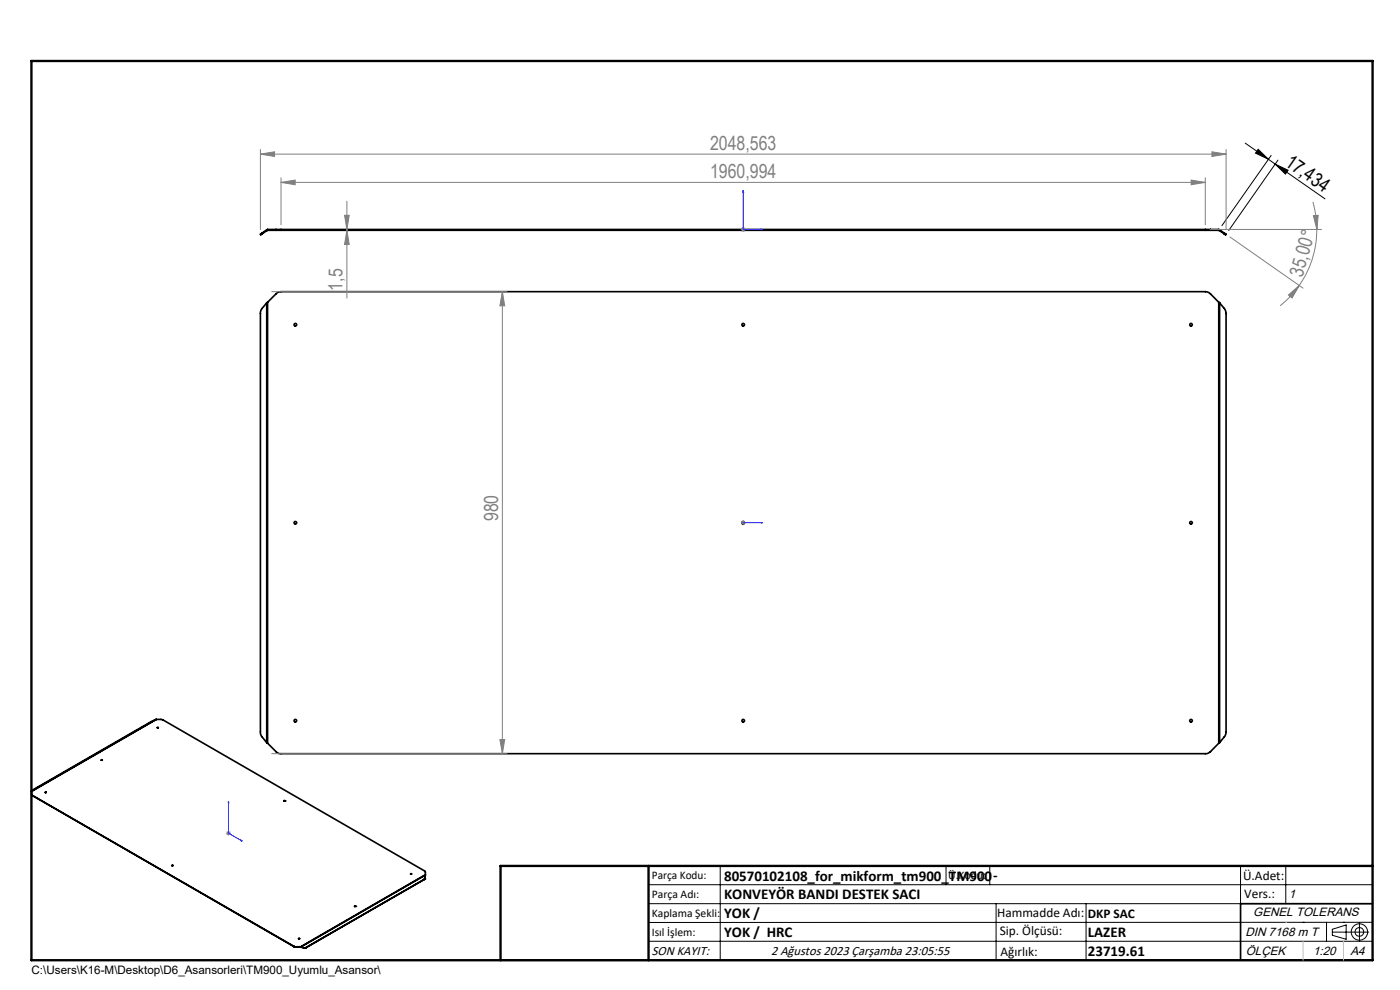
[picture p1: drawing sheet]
<svg xmlns="http://www.w3.org/2000/svg" width="297mm" height="210mm" viewBox="0 0 297 210" stroke-linecap="round" stroke-linejoin="round" font-family="sans-serif">
<g fill="none" stroke="#000" stroke-width=".35">
<path d="M55.6 49.5l-.4 .2 .1 .1 .4-.2M55.6 49.5l.1 .1M56.6 48.7l.1 .2M56.6 48.7l-1 .8M56.7 48.9l-1 .7M56.8 48.7h-.2M56.8 48.9h1.8M56.8 48.7h1.8M56.8 48.7v.2M56.8 48.9h-.1M58.6 48.9h1M58.6 48.7h1"/>
<path d="M58.6 48.7v.2M59.6 48.7v.2M59.6 48.9h196.1M59.6 48.7h196.1M255.7 48.9h1.1M255.7 48.7h1.1M255.7 48.7v.2M256.8 48.9h1.8M256.8 48.7h1.8M256.8 48.7v.2M258.6 48.7h.1M258.6 48.7v.2"/>
<path d="M258.6 48.9h.1M258.7 48.9l.9 .7M258.7 48.7v.2M258.7 48.7l1 .8M259.7 49.5l.4 .2-.1 .1-.4-.2M259.7 49.5l-.1 .1M56.6 64.2l-1.2 1.5-.2 .5v89.4l.2 .5 1.2 1.4M56.6 64.2v93.3M56.8 64.1l1.9-1.9 .9-.3h196.1l.7 .1 2.2 2.1M56.8 64.1l-.2 .1M56.8 64.1v93.5M258.6 64.1l.1 .1"/>
<path d="M258.6 64.1v93.5M258.7 64.2l1.1 1.3 .3 1v88.7l-.2 .9-1.2 1.4M258.7 64.2v93.3M33.1 152.6l-1 .5-25.2 14.5-.2 .2M33.1 152.6l-26.4 15.2M33.2 152.6l1.4 .1 55.5 32.1 .1 .8M33.2 152.6h-.1M33.2 152.6l-26.5 15.3M33.4 154.4h.1M33.4 154.3l.2 .1zM33.5 154.4h.1M56.6 157.5l.2 .1"/>
<path d="M56.8 157.6l1.9 2 .6 .3h196.7l.8-.5 1.8-1.8M258.7 157.5l-.1 .1M6.7 167.8v.1M6.7 167.9h.1M6.7 168.5l.2 .2M6.7 168.5l.2 .3M6.7 167.9v.6M6.9 168.7l55.4 32M6.9 168.7v.1M6.9 168.8l55.4 32M9.6 168.1h.2zM9.6 168.1h.2"/>
<path d="M21.5 161.2h.2M21.5 161.2h.2zM48.4 176.7h.2zM48.4 176.8h.2M60.3 169.8l.1 .1zM60.3 169.9h.1M60.4 169.9h.1M36.5 183.6h.2M63.4 199.1h.1M75.2 192.2l.2 .1zM75.2 192.3h.2M75.4 192.3h.1"/>
<path d="M87.1 185.4h.2M90 186.5l-25.2 14.5M90.1 186.5h.1M90.1 186.5h-.1M90.2 185.6v.7l-.2 .2M90.2 185.6h.1M90.2 185.6l-26.4 15.2M90.2 185.6l-26.3 15.3M291.2 191.7h-28v12M62.3 200.7l.5 .1M62.3 200.8l.5 .1M62.3 200.7v.1"/>
<path d="M62.8 200.8h1M62.8 200.8v.1M62.8 200.9h1M63.8 200.8l.1 .1M63.8 200.8v.1M63.8 200.9l.7 .2M63.9 200.9l.6 .2M63.9 200.9h-.1M64.5 201.1h.1M64.8 201l-.3 .1M64.8 201h.1M64.9 201l-.4 .1"/>
<path d="M106.2 203.7h185"/>
<circle cx="62.7" cy="68.9" r=".28"/>
<circle cx="157.7" cy="68.9" r=".28"/>
<circle cx="252.7" cy="68.9" r=".28"/>
<circle cx="62.7" cy="110.9" r=".27"/>
<circle cx="157.7" cy="110.9" r=".27"/>
<circle cx="252.7" cy="110.9" r=".27"/>
<circle cx="62.7" cy="152.9" r=".28"/>
<circle cx="157.7" cy="152.9" r=".28"/>
<circle cx="252.7" cy="152.9" r=".28"/>
<circle cx="36.6" cy="183.6" r=".09"/>
<circle cx="63.4" cy="199.1" r=".09"/>
<circle cx="87.2" cy="185.4" r=".09"/>
</g>
<g fill="none" stroke="#000" stroke-width=".21">
<path d="M264.2 30.4l4.9 3.4M266.9 31.7l2.2 2.1-2.8-1.3zM269.1 33.8l1.4 1M269.7 33l-10.5 14.9M270.5 34.8l2.8 1.3-.6 .8zM270.5 34.8l10.6 7.4M271.1 34l-10.4 14.9M137.6 187.7h153.6M137.6 191.7h153.6M137.6 199.7h153.6M152.8 183.7v20M200.7 183.7v4"/>
<path d="M210 183.7v4M211.3 191.7v12M230.4 191.7v12M263.2 183.7v20M272.8 183.7v8M276.4 195.6h.1M281.4 195.6v4.1M282.6 197.7h7.8M282.6 197.1l3-.9v3l-3-.8zM285 195.6h.1M288.4 195.8v3.8M291.2 195.6l-153.6 .1"/>
<circle cx="288.4" cy="197.7" r="1.74"/>
<circle cx="288.4" cy="197.7" r=".93"/>
</g>
<path d="M157.7 40.4v8.3h4.1M157.7 40.4l.1 .4h-.2zM161.4 48.6l.4 .1-.4 .1zM157.6 110.9h.2zM157.7 110.9h.1M157.7 110.9h4.1M161.8 110.9h-.4h.4M48.5 169.9v6.8l2.9 1.7M48.5 169.9v.4l-.1-.1zM51.1 178.2l.3 .2h-.3z" fill="none" stroke="#00f" stroke-width=".21"/>
<g fill="none" stroke="#808080" stroke-width=".21">
<path d="M55.2 32.7l3-.5v1zM55.2 31.7v17M55.2 32.7h204.9M59.6 38.7l3-.5v1zM59.6 37.7v10M59.6 38.7h196.1M252.7 38.2l3 .5-3 .5zM255.7 37.7v10M257.1 32.2l3 .5-3 .5zM260.1 31.7v17M73.1 45.7h1l-.5 3zM73.6 48.9l.5 2.9h-1z"/>
<path d="M73.6 42.7v20.5M157.2 48.7h1M157.3 48.3l.7 .8M157.7 48.2v1M158 48.3l-.7 .8M256.7 48.7h23.7M260.9 50.3l15.5 10.8M278.5 42.8a22.8 22.8 0 0 1 .9 5.9M278.6 45.7h1l-.2 3zM279.4 48.7a21.1 21.1 0 0 1-3.8 11.9M57.6 61.9h50M106.6 61.9l.5 3h-1.1z"/>
<path d="M106.6 61.9v98M273.3 62.6l2.3-2-1.5 2.6zM275.6 60.6a22 22 0 0 1-4 4.3M157.2 110.9h1M157.3 110.5l.7 .7M157.7 110.4v1M158 110.5l-.7 .7M57.6 159.9h50M106 156.9h1.1l-.5 3zM47.9 176.7h1.1M48.1 176.4l.7 .7M48.5 176.2v1"/>
<path d="M48.8 176.4l-.7 .7"/>
</g>
<path d="M258.6 48.7h.1M258.8 48.7h-.1" fill="none" stroke="#c0c0c0" stroke-width=".21" stroke-dasharray="15.2 1.3 1.3 1.3" stroke-linecap="butt"/>
<path d="M6.7 12.9h284.5v190.8h-284.5zM137.6 183.7v20M291.2 183.7h-185v20" fill="none" stroke="#000" stroke-width=".5"/>
<path d="M272.8 195.6h.1M276.4 199.7v4M285 199.7v4" fill="none" stroke="#c0c0c0" stroke-width=".21"/>
<path d="M270.5 34.8l2.8 1.3-.6 .8zM266.9 31.7l2.2 2.1-2.8-1.3z" fill="#000"/>
<g fill="#00f">
<path d="M51.1 178.2l.3 .2h-.3zM48.5 169.9v.4l-.1-.1zM161.4 48.6l.4 .1-.4 .1zM157.7 40.4l.1 .4h-.2z"/>
<path d="M161.4 110.9h.4zM157.6 110.9h.2z"/>
</g>
<g fill="#808080">
<path d="M252.7 38.2l3 .5-3 .5zM59.6 38.7l3-.5v1z"/>
<path d="M55.2 32.7l3-.5v1zM257.1 32.2l3 .5-3 .5z"/>
<path d="M273.3 62.6l2.3-2-1.5 2.6zM278.6 45.7h1l-.2 3z"/>
<path d="M73.6 48.9l.5 2.9h-1zM73.1 45.7h1l-.5 3zM106 156.9h1.1l-.5 3zM106.6 61.9l.5 3h-1.1z"/>
</g>
<g font-size="4.1" fill="#808080">
<text x="150.6" y="31.7">2048,563</text>
<text x="150.6" y="37.7">1960,994</text>
<text x="276.3" y="58.9" transform="rotate(-74 276.3 58.9)">35,00°</text>
<text x="72.7" y="61.6" transform="rotate(-90 72.7 61.6)">1,5</text>
<text x="105.7" y="110.6" transform="rotate(-90 105.7 110.6)">980</text>
</g>
<text font-size="4.1" x="272.4" y="35" transform="rotate(35 272.4 35)">17,434</text>
<g font-size="3.2">
<text x="153.6" y="186.8">80570102108_for_mikform_tm900_TM900</text>
<text x="153.6" y="190.8">KONVEYÖR BANDI DESTEK SACI</text>
<text x="210.7" y="186.6">-</text>
<text x="153.6" y="194.8">YOK /</text>
<text x="153.6" y="198.8">YOK / HRC</text>
<text x="230.8" y="198.7">LAZER</text>
<text x="230.8" y="202.8">23719.61</text>
</g>
<g font-size="2.8">
<text x="263.7" y="186.7">Ü.Adet:</text>
<text x="263.9" y="190.5">Vers.:</text>
<text x="211.5" y="194.5">Hammadde Adı:</text>
<text x="230.8" y="194.7">DKP SAC</text>
<text x="138.3" y="202.6">SON KAYIT:</text>
<text x="163.6" y="202.6">2 Ağustos 2023 Çarşamba 23:05:55</text>
<text x="212.1" y="198.4">Sip. Ölçüsü:</text>
<text x="212.2" y="202.7">Ağırlık:</text>
</g>
<g font-size="2.6">
<text x="273.4" y="190.4">1</text>
<text x="265.9" y="194.4">GENEL TOLERANS</text>
<text x="264.2" y="198.5">DIN 7168 m T</text>
<text x="264.3" y="202.6">ÖLÇEK</text>
<text x="278.5" y="202.6">1:20</text>
<text x="286.5" y="202.6">A4</text>
</g>
<g font-size="2.5">
<text x="138.3" y="186.4">Parça Kodu:</text>
<text x="138.3" y="190.5">Parça Adı:</text>
<text x="201.2" y="186.5">Ü.Kodu:</text>
<text x="138.3" y="194.5">Kaplama Şekli:</text>
<text x="138.3" y="198.6">Isıl İşlem:</text>
<text x="6.7" y="206.7">C:\Users\K16-M\Desktop\D6_Asansorleri\TM900_Uyumlu_Asansor\</text>
</g>
</svg>
